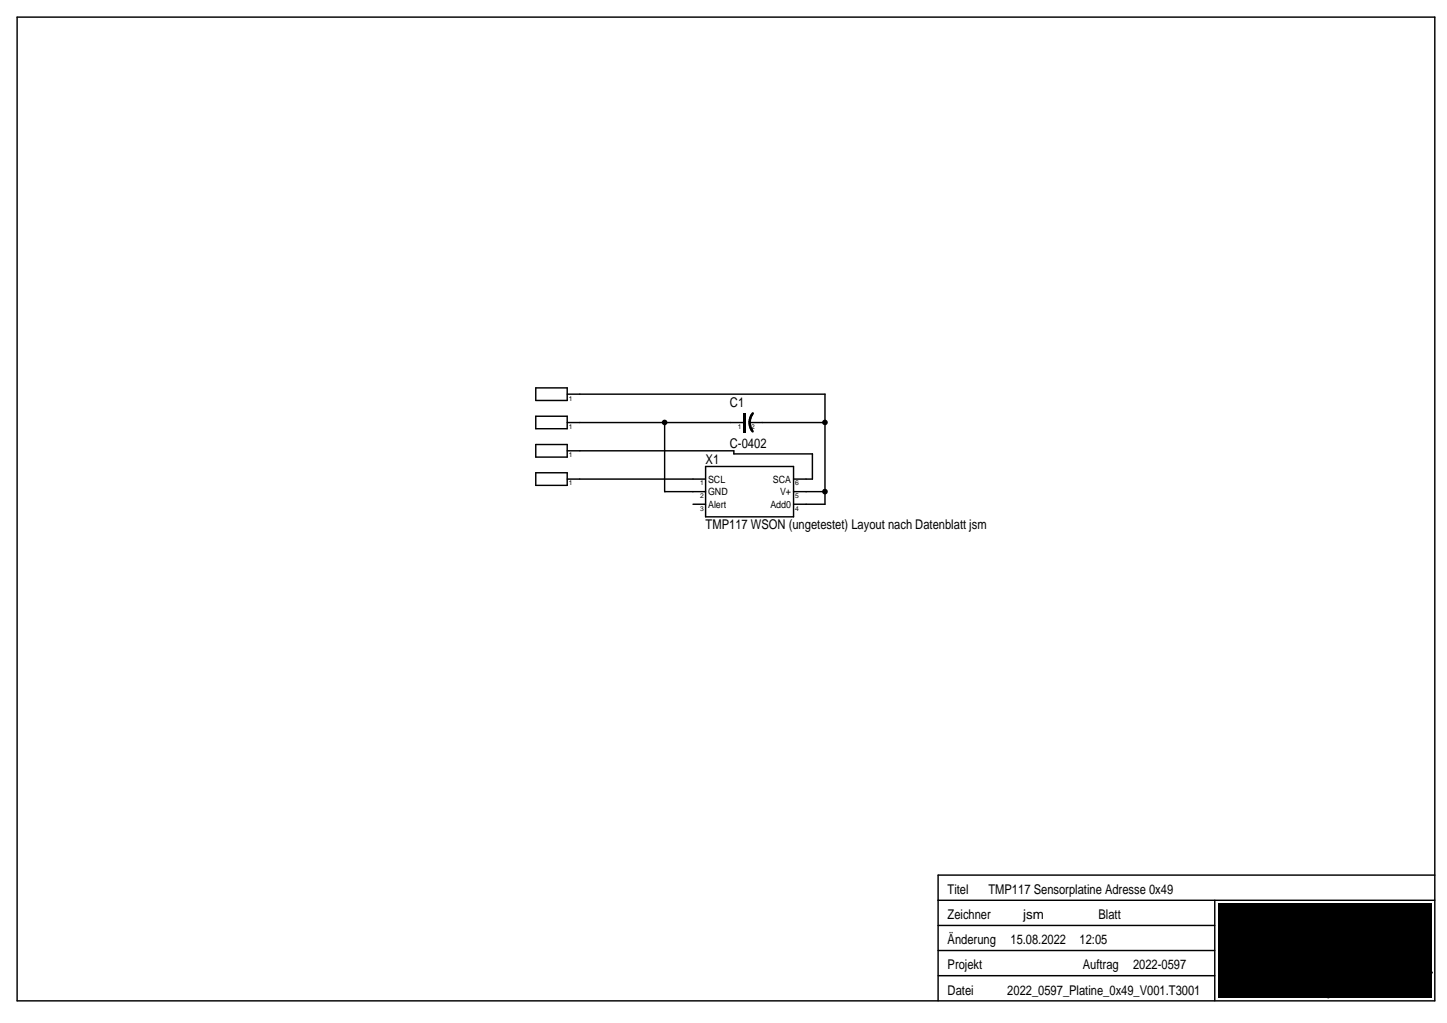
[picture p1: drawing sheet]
<svg xmlns="http://www.w3.org/2000/svg" width="297mm" height="210mm" viewBox="0 0 297 210" stroke-linecap="round" stroke-linejoin="round" font-family="sans-serif">
<g fill="#000">
<path d="M152.6 84.7h.6v4h-.6zM250 185.4h43.9v19.3h-43.9z"/>
<circle cx="136.4" cy="86.7" r=".58"/>
<circle cx="169.3" cy="86.7" r=".58"/>
<circle cx="169.3" cy="100.9" r=".58"/>
</g>
<g fill="none" stroke="#000" stroke-width=".3">
<path d="M3.5 3.5h291v201.9h-291zM110 79.6h6.4v2.6h-6.4zM110 97h6.4v2.6h-6.4zM110 85.4h6.4v2.6h-6.4zM110 91.2h6.4v2.6h-6.4zM116.4 98.3h28.4M116.4 92.5h34.2v.6h16.2v5.2h-3.9M116.4 86.7h36.2M116.4 80.9h53v22.6h-6.5M136.4 86.7v14.2h8.4M144.8 95.7h18.1v10.3h-18.1zM153.9 86.7h15.5"/>
<path d="M142.3 103.5h2.5M162.9 100.9h6.5M294.5 179.6h-101.9v25.8M192.6 195h56.8M192.6 184.7h101.9M192.6 189.9h56.8M249.4 184.7v20.7M192.6 200.2h56.8"/>
</g>
<path d="M154.5 84.8a2.99 2.99 0 0 0 0 3.7M261 199.6h32.9" fill="none" stroke="#000" stroke-width=".51"/>
<g font-size="2.8">
<text x="149.8" y="83.5">C1</text>
<text x="144.8" y="95.2">X1</text>
<text x="149.8" y="91.8">C-0402</text>
<text x="144.8" y="108.6">TMP117 WSON (ungetestet) Layout nach Datenblatt jsm</text>
<text x="194.5" y="183.4">Titel</text>
<text x="202.9" y="183.4">TMP117 Sensorplatine Adresse 0x49</text>
<text x="194.5" y="188.6">Zeichner</text>
<text x="210" y="188.6">jsm</text>
<text x="225.5" y="188.6">Blatt</text>
<text x="194.5" y="193.8">Änderung</text>
<text x="207.4" y="193.8">15.08.2022</text>
<text x="221.6" y="193.8">12:05</text>
<text x="194.5" y="198.9">Projekt</text>
<text x="222.3" y="198.9">Auftrag</text>
<text x="232.6" y="198.9">2022-0597</text>
<text x="194.5" y="204.1">Datei</text>
<text x="206.8" y="204.1">2022_0597_Platine_0x49_V001.T3001</text>
</g>
<g font-size="2.1">
<text x="145.4" y="101.6">GND</text>
<text x="145.4" y="99.1">SCL</text>
<text x="158.7" y="99.1">SCA</text>
<text x="160.1" y="101.6">V+</text>
<text x="145.4" y="104.2">Alert</text>
<text x="158.1" y="104.2">Add0</text>
<text x="259.7" y="204.4">Institut für Biologie II/III</text>
</g>
<g font-size="1.4">
<text x="116.8" y="82.2">1</text>
<text x="116.8" y="88">1</text>
<text x="151.4" y="88">1</text>
<text x="154.2" y="88">2</text>
<text x="116.8" y="93.8">1</text>
<text x="116.8" y="99.6">1</text>
<text x="143.7" y="99.6">1</text>
<text x="163.2" y="99.6">6</text>
<text x="143.7" y="104.8">3</text>
<text x="143.7" y="102.2">2</text>
<text x="163.2" y="104.8">4</text>
<text x="163.2" y="102.2">5</text>
</g>
</svg>
